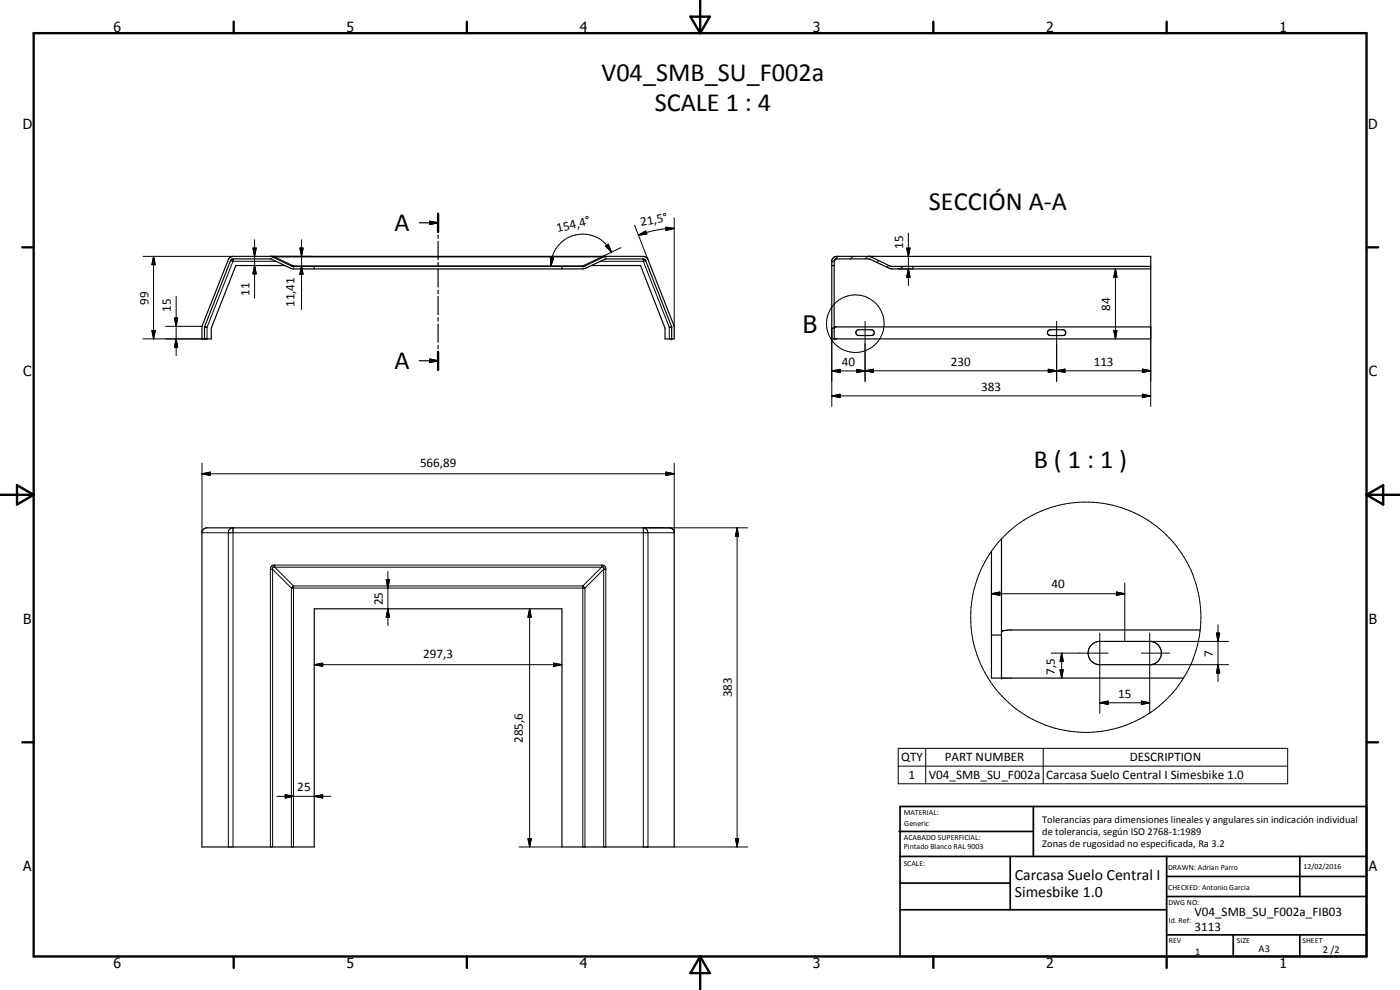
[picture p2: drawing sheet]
<svg xmlns="http://www.w3.org/2000/svg" width="420mm" height="297mm" viewBox="0 0 420 297" stroke-linecap="round" stroke-linejoin="round" font-family="sans-serif">
<g fill="none" stroke="#000" stroke-width=".35">
<path d="M81.1 76.9l6.7 3h87.3l6.7-3M85.5 79.7h-14.7l-7.4 18.8v3.2h-2.8v-3.8l8.1-20.3 .6-.6 .6-.1 123.5 .1 .7 .4 .4 .5 7.8 20v3.8h-2.7v-3.2l-7.4-18.8h-14.7M94.3 79.9v.8M125.8 66.8h5.7M129 66.4l2.5 .4-2.5 .6zM131.5 64.1v5.5M131.5 70.5v1M131.5 72.4v5.5M131.5 78.7v1.1M168.6 79.9v.8M249.6 79.7h.7M250.1 77.4l1-.5h94.2v24.8h-95.7v-23.6z"/>
<path d="M260.8 76.9l6.7 3h77.8M274 79.9v.8M61.4 98.1l7.8-20 .7-.4h11.2l6 2.7 1 .3h86.8l6.9-3h11.3l.6 .3 7.9 20.1M61.4 98.1v3.6M61.4 98.1l.7 .1M131.5 80.7v5.4M131.5 87v1.1M131.5 88.9v5.5M131.5 95.3v1.1M131.5 97.2v5.5M201.6 98.1l-.7 .1M201.6 98.1v3.6"/>
<path d="M249.6 98.5h.7M257.1 99.2l.7-.3h3.7a.87 .87 0 0 1 .9 .9 .87 .87 0 0 1-.9 .9h-3.7a.87 .87 0 0 1-.9-.6 .87 .87 0 0 1 .2-.9zM314.6 99.2l.6-.3h3.8a.87 .87 0 0 1 .9 .9 .87 .87 0 0 1-.9 .9h-3.8a.87 .87 0 0 1-.8-.6 .87 .87 0 0 1 .2-.9zM345.3 80.7h-77.6l-1-.3-5.9-2.7h-9.9l-.6 .7v23.3M345.3 98.1l-95 .1M125.8 108.2h5.7M129 107.7l2.5 .5-2.5 .6zM131.5 103.6v1M131.5 105.5v5.5M60.9 159l.9-.6h139.3l.6 .2 .6 1v94.5h-33.7v-71.4h-74.3v71.4h-33.7v-94.2zM297.5 165.4v38.1h57.7M300.6 161.7v41.8"/>
<path d="M297.5 190.5h3.1M327.6 193.5l1.1-.8 .9-.3h15.9a3.5 3.5 0 0 1 3.1 3.5 3.5 3.5 0 0 1-3.1 3.5h-15.9a3.5 3.5 0 0 1-2.9-2.3 3.5 3.5 0 0 1 .9-3.6zM360.2 189h-57.4l-1.9 .3-.3 .2"/>
</g>
<g fill="none" stroke="#000" stroke-width=".3">
<path d="M42.9 76.9h27M46.1 76.9l.5 2.5h-1zM46.1 76.9v24.8M69.2 78.1h.1M69.2 78.1l.1 .1M69.3 78.2l.6 .2M69.9 77.7v.7M69.9 78.4h13M69.9 78.4l-7.8 19.8v3.5h-19.2M75.9 74.4h1l-.5 2.5zM76.4 79.7l.5 2.5h-1zM76.4 71.9v17.5"/>
<path d="M81.1 76.9h12.6M81.7 77h.1M81.7 77l.1 .1M81.7 77l.8 .1M82.5 76.9v.2M82.5 77.1h98M82.5 77.1l5.6 2.7M87.4 79.8h.7M88.1 79.9h.1M88.1 79.8v.1M88.1 79.8h86.8M90 74.4h1l-.5 2.5z"/>
<path d="M90.5 79.8l.5 2.5h-1zM90.5 71.9v21M165.2 77.3l.9 .1-.8 2.4zM174.9 79.9h.1M174.9 79.8v.1M174.9 79.8h.6M180.1 78.4h13M180.5 76.9v.2M180.5 77.1h.7M180.5 77.1l-5.6 2.7M181.7 73.8l.9-.5 .9 2.3zM183.5 75.6a9.4 9.4 0 0 0-4.3-4.3 9.5 9.5 0 0 0-13.5 6l-.4 2.5"/>
<path d="M186.4 74.3l-5.9 2.8M190.4 67.6l4.1 10.3M191.6 70.6l2.2-1.3 .3 .9zM193.1 77.7v.7M193.1 78.4l7.8 19.8v3.5M193.7 78.1h.1M193.7 78.1l-.6 .3M199.8 68.2l2.5 .3-2.5 .6zM202.3 65.4v32.5M202.3 68.5a29.8 29.8 0 0 0-10.7 2.1M251.5 76.9l-1.9 1.9M256 76.9l-.8 .8"/>
<path d="M260.5 76.9l-.8 .8M263.7 78.2l-.5 .5M266.7 79.6l-.5 .6M271 79.9l-.8 .8M272.1 74.4h1l-.5 2.5zM272.6 69.9v15.8M45.6 99.2h1l-.5 2.5zM49.7 97.9h10.9M52.4 95.4h.9l-.4 2.5zM52.9 88.9v17.8M249.6 98.5v23.5M259.6 96.4v18.1"/>
<path d="M269.4 80.7h4.6M272.6 80.7l.5 2.5h-1zM317.1 96.4v18M334.3 99.2h.9l-.4 2.5zM334.8 80.7l.4 2.5h-.9zM334.8 80.7v21M345.3 98.1v23.9M52.9 101.7l.4 2.5h-.9zM249.6 118.8l2.5-.5v1zM249.6 111.3l2.5-.5v1zM249.6 118.8h95.7M257.1 110.8l2.5 .5-2.5 .5z"/>
<path d="M259.6 111.3l2.5-.5v1zM314.6 110.8l2.5 .5-2.5 .5zM314.6 110.8v1l5-1.1v1.1zM317.1 111.3l2.5-.6v1.1zM342.8 118.3l2.5 .5-2.5 .5zM342.8 110.7l2.5 .6-2.5 .5zM345.3 111.3h-95.7M60.6 139v20.9h141.7v-20.9M60.6 142.2l2.5-.6v1.1zM60.6 142.2h141.7M69.9 158.4h.1M69.9 158.4l-1 .4-.4 .8v94.5"/>
<path d="M69.9 158.4v95.7M193.1 158.4h.1M193.1 158.4v95.7M193.1 158.4h31.3M193.3 158.4l.9 .6 .3 .9v94.2M199.8 141.6l2.5 .6-2.5 .5zM221.2 158.4l.5 2.5h-1zM221.2 158.4v95.7M81.1 170.8h.7M81.1 170.8v83.3M81.1 170.8l.4-1 .7-.3h98.6a1.01 1.01 0 0 1 1 1v83.6M81.8 170.8v83.3"/>
<path d="M81.8 170.8l5.6 5.6M82.5 170.2h-.7v.6M82.5 169.5v.7M82.5 170.2h98M82.5 170.2l5.6 5.6M87.4 176.4h88.1M87.4 176.4v77.7M88.1 175.8v78.3M88.1 175.8l-.7 .6M88.1 175.8h86.8M115.9 173.9h1l-.5 2.5zM116.4 171.4v16.3"/>
<path d="M174.9 175.8v78.3M174.9 175.8l.6 .6M175.5 176.4v77.7M180.5 169.5v.7M180.5 170.2a.45 .45 0 0 1 .7 0 .45 .45 0 0 1 0 .6M180.5 170.2l-5.6 5.6M181.2 170.8h.6M181.2 170.8l-5.7 5.6M181.2 170.8v83.3M297.5 178.1l2.5-.5v1zM297.5 178.1h40.1M297.5 175v15.5"/>
<path d="M335.1 177.6l2.5 .5-2.5 .5zM337.6 175v17.4M94.3 199.4l2.5-.4v.9zM94.3 199.4h74.3M116.4 182.7l.5 2.5h-1zM159 182.7l.5 2.5h-1.1zM159 182.7v71.4M166.1 199l2.5 .4-2.5 .5zM315.5 196h17.1M318.6 196l.5 2.4h-1zM318.6 196v7.5M330.1 189.9v24.1"/>
<path d="M342.5 196h8.6M345 189.9v24.1M345.1 199.4h23.6M345.1 192.4h23.6M365.1 189.9h.9l-.5 2.5zM365.5 199.4l.5 2.5h-.9zM365.5 187.5v17M318.1 201h1l-.5 2.5zM330.1 210.9l2.5-.5v1zM330.1 210.9h14.9M342.5 210.4l2.5 .5-2.5 .5zM83.1 238.9h16.2"/>
<path d="M85.6 238.4l2.5 .5-2.5 .5zM94.3 238.9l2.5-.5v1zM269.6 224.5h116.8v10.7h-116.8zM269.6 229.9h116.8M277.8 224.5v10.7M313.1 224.5v10.7M155.8 254.1h12.8M158.4 251.6h1.1l-.5 2.5zM202.3 254.1h22.1M220.7 251.6h1l-.5 2.5z"/>
<circle cx="256.7" cy="97.1" r="8.6"/>
<circle cx="325.9" cy="185.2" r="34.5"/>
</g>
<g fill="#000">
<circle cx="181.8" cy="76.9" r=".18"/>
<circle cx="345.3" cy="79.9" r=".18"/>
<circle cx="201.6" cy="98.1" r=".18"/>
<circle cx="201.6" cy="101.7" r=".18"/>
<circle cx="300.6" cy="203.5" r=".18"/>
</g>
<g fill="none" stroke="#000" stroke-width=".71">
<path d="M10.1 9.9h400v277.1h-400zM70.1 6.5v3.4M140.1 6.5v3.4M207.2 5h5.8l-2.9 4.9zM210.1 0v9.9M280.1 6.5v3.4M350.1 6.5v3.4M6.7 74.2h3.4M131.5 64.1v5.5M410.1 74.2h3.5M131.5 105.5v5.5M.1 148.5h10"/>
<path d="M5.1 145.6l5 2.9-5 2.9zM410.1 148.5h10M410.1 148.5l5-2.9v5.8zM6.7 222.7h3.4M410.1 222.7h3.5M70.1 287v3.4M140.1 287v3.4M210.1 287v10M210.1 287l2.9 5h-5.8zM280.1 287v3.4M350.1 287v3.4"/>
</g>
<g fill="none" stroke="#000" stroke-width=".51">
<path d="M269.8 249.5h40.3M270.1 242h140v45h-140zM270.1 257h140M303.2 257v16M310.1 242v15M350.1 257v30M390.1 257v12M270.1 265h33.1M270.1 273h80M350.1 269h60M350.1 263h60M350.1 280.5h60"/>
<path d="M370.1 280.5v6.5M390.1 280.5v6.5"/>
</g>
<g fill="#000">
<path d="M46.1 76.9l.5 2.5h-1zM75.9 74.4h1l-.5 2.5zM90 74.4h1l-.5 2.5zM129 66.4l2.5 .4-2.5 .6zM165.2 77.3l.9 .1-.8 2.4zM181.7 73.8l.9-.5 .9 2.3zM191.6 70.6l2.2-1.3 .3 .9zM199.8 68.2l2.5 .3-2.5 .6zM272.1 74.4h1l-.5 2.5zM45.6 99.2h1l-.5 2.5zM52.4 95.4h.9l-.4 2.5zM76.4 79.7l.5 2.5h-1z"/>
<path d="M90.5 79.8l.5 2.5h-1zM272.6 80.7l.5 2.5h-1zM334.3 99.2h.9l-.4 2.5zM334.8 80.7l.4 2.5h-.9zM52.9 101.7l.4 2.5h-.9zM129 107.7l2.5 .5-2.5 .6zM249.6 118.8l2.5-.5v1zM249.6 111.3l2.5-.5v1zM257.1 110.8l2.5 .5-2.5 .5zM259.6 111.3l2.5-.5v1zM314.6 110.8l2.5 .5-2.5 .5zM317.1 111.3l2.5-.6v1.1z"/>
<path d="M342.8 118.3l2.5 .5-2.5 .5zM342.8 110.7l2.5 .6-2.5 .5zM60.6 142.2l2.5-.6v1.1zM199.8 141.6l2.5 .6-2.5 .5zM115.9 173.9h1l-.5 2.5zM221.2 158.4l.5 2.5h-1zM297.5 178.1l2.5-.5v1zM335.1 177.6l2.5 .5-2.5 .5zM94.3 199.4l2.5-.4v.9zM116.4 182.7l.5 2.5h-1zM159 182.7l.5 2.5h-1.1zM166.1 199l2.5 .4-2.5 .5z"/>
<path d="M318.6 196l.5 2.4h-1zM365.1 189.9h.9l-.5 2.5zM318.1 201h1l-.5 2.5zM330.1 210.9l2.5-.5v1zM342.5 210.4l2.5 .5-2.5 .5zM365.5 199.4l.5 2.5h-.9zM85.6 238.4l2.5 .5-2.5 .5zM94.3 238.9l2.5-.5v1zM158.4 251.6h1.1l-.5 2.5zM220.7 251.6h1l-.5 2.5z"/>
</g>
<g font-size="7.9">
<text x="180.5" y="24.2">V04_SMB_SU_F002a</text>
<text x="196.5" y="33.2">SCALE 1 : 4</text>
<text x="278.8" y="63">SECCIÓN A-A</text>
<text x="118.4" y="69.4">A</text>
<text x="118.4" y="110.8">A</text>
<text x="310.2" y="140.5">B ( 1 : 1 )</text>
</g>
<text font-size="7.2" x="240.9" y="99.8">B</text>
<g font-size="4.7">
<text x="304.6" y="263.9">Carcasa Suelo Central I</text>
<text x="304.6" y="269.3">Simesbike 1.0</text>
</g>
<g font-size="4.2">
<text x="34" y="9.6">6</text>
<text x="104" y="9.6">5</text>
<text x="174" y="9.6">4</text>
<text x="244" y="9.6">3</text>
<text x="314" y="9.6">2</text>
<text x="384" y="9.6">1</text>
<text x="6.8" y="38.7">D</text>
<text x="410.6" y="38.7">D</text>
<text x="7" y="112.9">C</text>
<text x="410.8" y="112.9">C</text>
<text x="7" y="187.1">B</text>
<text x="410.8" y="187.1">B</text>
<text x="7" y="261.4">A</text>
<text x="410.8" y="261.4">A</text>
<text x="34" y="290.4">6</text>
<text x="104" y="290.4">5</text>
<text x="174" y="290.4">4</text>
<text x="244" y="290.4">3</text>
<text x="314" y="290.4">2</text>
<text x="384" y="290.4">1</text>
</g>
<g font-size="3.9">
<text x="167.3" y="69.6" transform="rotate(-13 167.3 69.6)">154,4°</text>
<text x="192.4" y="67.8" transform="rotate(-11 192.4 67.8)">21,5°</text>
<text x="271.1" y="74.7" transform="rotate(-90 271.1 74.7)">15</text>
<text x="74.9" y="88.7" transform="rotate(-90 74.9 88.7)">11</text>
<text x="44.6" y="91.5" transform="rotate(-90 44.6 91.5)">99</text>
<text x="51.3" y="93.6" transform="rotate(-90 51.3 93.6)">15</text>
<text x="88.4" y="92.1" transform="rotate(-90 88.4 92.1)">11,41</text>
<text x="333.2" y="93.3" transform="rotate(-90 333.2 93.3)">84</text>
<text x="252.6" y="109.8">40</text>
<text x="285.4" y="109.7">230</text>
<text x="328.2" y="109.7">113</text>
<text x="294.5" y="117.3">383</text>
<text x="126.1" y="140.1">566,89</text>
<text x="315.5" y="176.6">40</text>
<text x="114.9" y="181.6" transform="rotate(-90 114.9 181.6)">25</text>
<text x="127" y="197.4">297,3</text>
<text x="364" y="197" transform="rotate(-90 364 197)">7</text>
<text x="316.6" y="202.4" transform="rotate(-90 316.6 202.4)">7,5</text>
<text x="219.7" y="209.2" transform="rotate(-90 219.7 209.2)">383</text>
<text x="335.6" y="209.3">15</text>
<text x="156.9" y="222.9" transform="rotate(-90 156.9 222.9)">285,6</text>
<text x="270.5" y="228.5">QTY</text>
<text x="272.7" y="233.8">1</text>
<text x="278.8" y="233.8">V04_SMB_SU_F002a</text>
<text x="283.5" y="228.5">PART NUMBER</text>
<text x="314" y="233.8">Carcasa Suelo Central I Simesbike 1.0</text>
<text x="339" y="228.5">DESCRIPTION</text>
<text x="89.2" y="237.4">25</text>
<text x="358.5" y="275">V04_SMB_SU_F002a_FIB03</text>
<text x="358.5" y="279.4">3113</text>
</g>
<g font-size="3.1">
<text x="312.7" y="246.8">Tolerancias para dimensiones lineales y angulares sin indicación individual</text>
<text x="312.7" y="250.4">de tolerancia, según ISO 2768-1:1989</text>
<text x="312.7" y="254">Zonas de rugosidad no especificada, Ra 3.2</text>
<text x="358.7" y="286.5">1</text>
<text x="377.7" y="285.6">A3</text>
<text x="397" y="285.9">2 /2</text>
</g>
<g font-size="2.4">
<text x="271.2" y="244.4">MATERIAL:</text>
<text x="271.3" y="252">ACABADO SUPERFICIAL:</text>
<text x="271.4" y="247.9">Generic</text>
<text x="271.3" y="254.6">Pintado Blanco RAL 9003</text>
<text x="271.2" y="259.7">SCALE:</text>
<text x="350.6" y="261">DRAWN: Adrian Parro</text>
<text x="391.2" y="260.6">12/02/2016</text>
<text x="350.6" y="267">CHECKED: Antonio Garcia</text>
<text x="350.6" y="271.4">DWG NO:</text>
<text x="350.8" y="276.9">Id. Ref:</text>
<text x="350.8" y="282.8">REV</text>
<text x="371.2" y="282.9">SIZE</text>
<text x="390.9" y="282.9">SHEET</text>
</g>
</svg>
